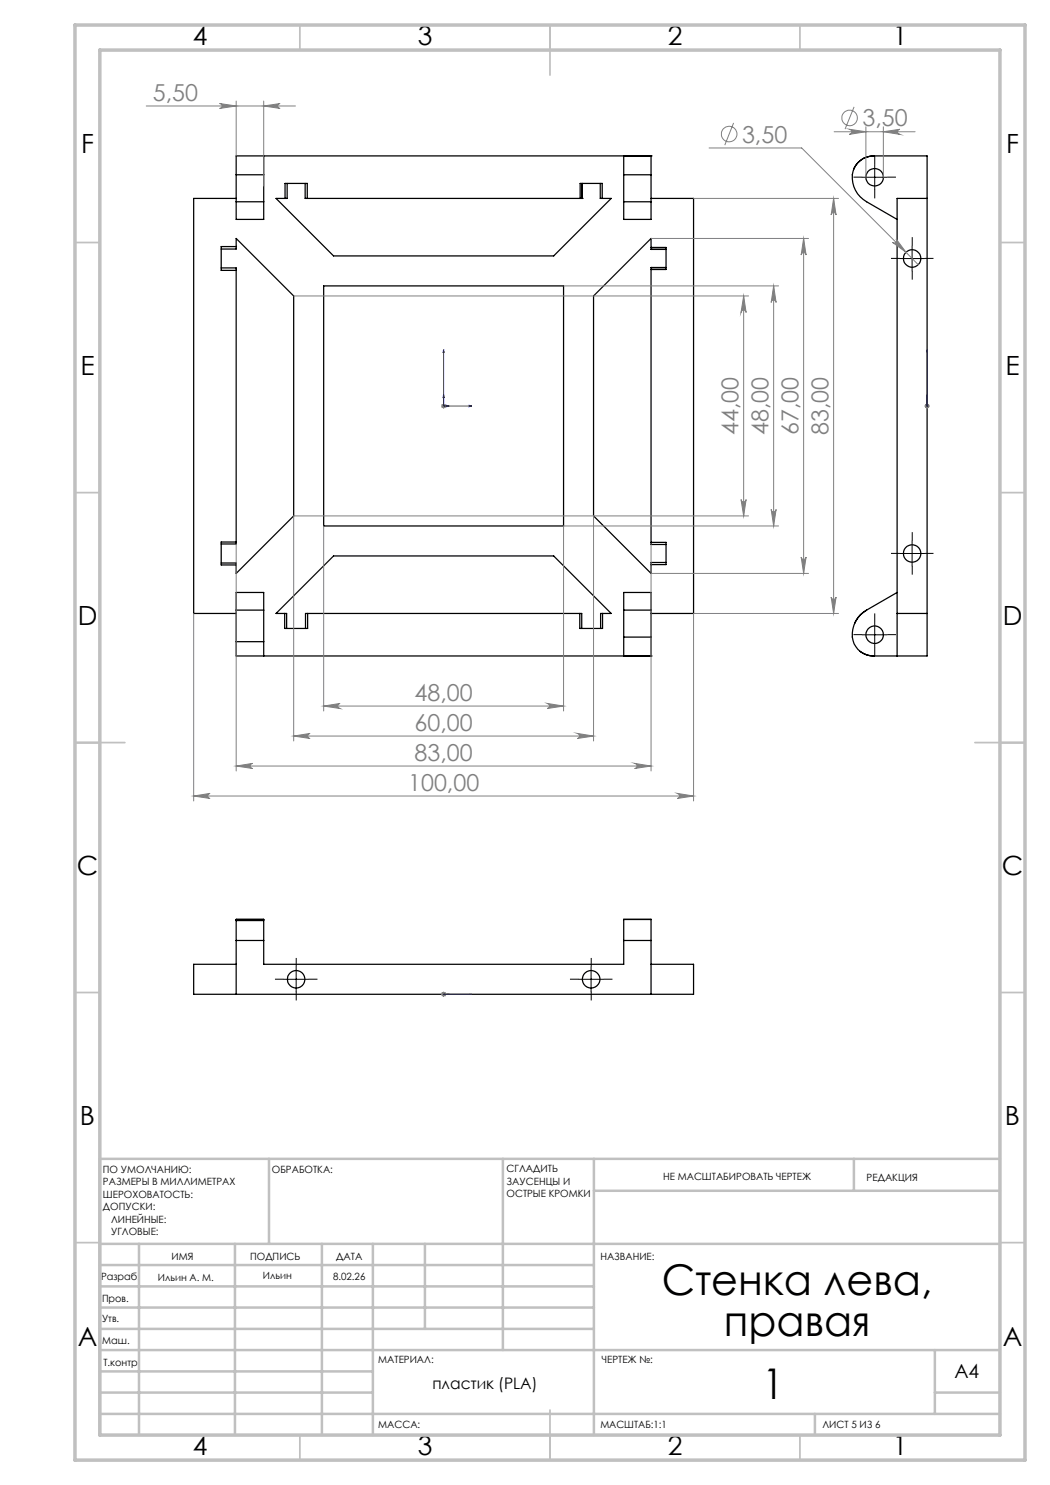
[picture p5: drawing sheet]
<svg xmlns="http://www.w3.org/2000/svg" width="210mm" height="297mm" viewBox="0 0 210 297" stroke-linecap="round" stroke-linejoin="round" font-family="sans-serif">
<g fill="none" stroke="#000" stroke-width=".25">
<path d="M47.2 35v5.4M47.2 35h5.5M47.2 39.7h-8.5v83h8.5M52.7 35v5.4M52.7 31.2v3.8M57 39.7h-1.8l11.5 11.5h44l11.5-11.5h-1.8M57 39.7v-3h4.5v3M57.4 36.7v3h-.4M61 36.7v3h.5M61.5 39.7h54.5M116 39.7h.4M116 39.7v-3h4.4v3"/>
<path d="M116.4 39.7h.1M116.4 36.7v3M120.1 36.7v3h.3M124.7 35v5.4M124.7 31.2v3.8M124.7 31.2h.1M124.7 35h5.5M130.2 35v5.4M130.2 31.2v3.8M130.2 31.2h-83v3.8M130.2 31.2h.1M130.2 39.7h8.5v83h-8.5"/>
<path d="M174.7 31.2a4.4 4.4 0 0 0-3.9 6.2 5.5 5.5 0 0 0 2.5 3l6.1 3.5M174.7 31.2h.1M174.7 31.2a4.3 4.3 0 0 0-4 2.7M174.7 31.2h10.7v100h-10.7M185.4 39.7h-6v91.5M44.2 53.6h3v.5M47.2 49.3v.5h-3M47.2 40.4h5.5M47.2 40.4v3.5h5.5v-3.5M47.2 49.3v-1.6l11.5 11.5v44l-11.5 11.5v-1.7M47.2 54.1v54.3M47.2 49.3h-3v4.8h3"/>
<path d="M64.7 57.2h48v48h-48zM124.7 40.4h5.5M124.7 40.4v3.5h5.5v-3.5M130.2 49.5v.4M130.2 53.5v.4M130.2 49.9h.1M130.2 53.5h.1M130.2 49.9h3M130.2 53.5h3M130.2 49.5v-1.8l-11.5 11.5v44l11.5 11.5v-1.8M130.2 53.9v54.6M130.2 49.5h3v4.4h-3"/>
<path d="M44.2 112.6h3v.4M47.2 108.4v.4h-3M47.2 108.4h-3v4.6h3M130.2 108.5v.4h3M130.2 108.5h3v4.4h-3M133.2 112.5h-3v.4M179.4 118.5l-6.1 3.5M47.2 122v6.3M47.2 128.3v2.9h83M47.2 122h5.5M47.2 128.3h5.5M47.2 122v-3.5h5.5v3.5"/>
<path d="M52.7 122v6.3M52.7 128.3v2.9M56.9 122.7h.4v3M56.9 122.7h-1.7l11.5-11.5h44l11.5 11.5h-1.7M56.9 122.7v3h4.6v-3M61.5 122.7h-.4v3M61.5 122.7h54.5M116 122.7h.3v3M116 122.7v3h4.5v-3M120.5 122.7h-.4v3M124.7 122v5.4M124.7 127.4v3.8"/>
<path d="M124.7 131.2h.1M124.7 122h5.5M124.7 127.4h5.5M124.7 122v-3.5h5.5v3.5M130.2 122v5.4M130.2 127.4v3.8M130.2 131.2h.1M172 130.3l.2 .1a4.5 4.5 0 0 0 2.5 .8M173.3 122a5.4 5.4 0 0 0-2.1 7.3 4.2 4.2 0 0 0 3.5 1.9M173.3 122a5.2 5.2 0 0 0-2.3 2.6M174.7 131.2h.1M179.4 122.7h6"/>
<path d="M47.2 184.1v4M47.2 183.9v.2M47.2 183.9h5.5M47.2 188.1v10.8M47.2 192.9h-8.5v6h100v-6h-8.5M47.2 188.1h5.5M47.2 184.1h5.5M52.7 184.1v4M52.7 183.9v.2M52.7 188.1v4.8h72v-4.8M124.7 183.9v4.2M124.7 183.9h5.5"/>
<path d="M124.7 188.1h5.5M130.2 183.9v4.2M130.2 188.1v10.8"/>
<circle cx="174.9" cy="35.5" r="1.75"/>
<circle cx="182.4" cy="51.7" r="1.75"/>
<circle cx="182.4" cy="110.7" r="1.75"/>
<circle cx="174.9" cy="126.9" r="1.75"/>
<circle cx="59.2" cy="195.9" r="1.75"/>
<circle cx="118.2" cy="195.9" r="1.76"/>
</g>
<g fill="none" stroke="#808080" stroke-width=".2">
<path d="M29.2 21.2h29.9M43.9 20.7l3.3 .5-3.3 .5a.49 .49 0 0 0 .5-.5 .49 .49 0 0 0-.5-.5zM47.2 20.2v11M52.7 21.2l3.3-.5a.49 .49 0 0 0-.4 .5 .49 .49 0 0 0 .4 .5zM52.7 20.2v17M138.7 39.7h29M141.8 29.6h18.5l23.4 23.3M146.7 24.6l-1.7 4.4M166.7 39.7l.5 3.3a.49 .49 0 0 0-.5-.5 .49 .49 0 0 0-.5 .5zM166.7 39.7v83M166.8 26.3h16.2M169.9 25.9l3.3 .4-3.3 .6a.51 .51 0 0 0 .5-.5 .51 .51 0 0 0-.5-.5z"/>
<path d="M170.8 21.4l-1.8 4.4M173.2 25.4v10.1M176.7 25.4v10.1M176.7 26.3l3.3-.4a.51 .51 0 0 0-.5 .5 .51 .51 0 0 0 .5 .5zM58.7 59.2h91M112.7 57.2h43M130.2 47.7h31.5M148.7 59.2l.5 3.3a.51 .51 0 0 0-.5-.5 .51 .51 0 0 0-.5 .5zM148.7 59.2v44M154.7 57.2v48M154.7 57.2l.5 3.3a.49 .49 0 0 0-.5-.5 .49 .49 0 0 0-.5 .5zM160.7 47.7v67"/>
<path d="M160.7 47.7l.5 3.3a.49 .49 0 0 0-.5-.5 .49 .49 0 0 0-.5 .5zM179.2 47.8l2 2.6-2.7-1.9a.5 .5 0 0 0 .7 0 .5 .5 0 0 0 0-.7zM88.2 81.2h1M88.4 80.9l.7 .7M88.7 80.7v1M89.1 80.9l-.7 .7M148.2 99.9a.51 .51 0 0 0 .5 .5 .51 .51 0 0 0 .5-.5l-.5 3.3zM184.9 81.2h1M185.1 80.9l.7 .7M185.4 80.7v1M185.8 80.9l-.7 .7M47.2 108.8v45.4"/>
<path d="M64.7 105.2v37M118.7 103.2v45M130.2 108.9v45.3M130.2 114.7h31.5M149.7 103.2h-91v45M154.2 101.9a.49 .49 0 0 0 .5 .5 .49 .49 0 0 0 .5-.5l-.5 3.3zM155.7 105.2h-43v37M160.2 111.4a.49 .49 0 0 0 .5 .5 .49 .49 0 0 0 .5-.5l-.5 3.3zM166.2 119.4a.49 .49 0 0 0 .5 .5 .49 .49 0 0 0 .5-.5l-.5 3.3zM38.7 122.7v37.5M167.7 122.7h-29v37.5M38.7 159.2l3.3-.5a.51 .51 0 0 0-.5 .5 .51 .51 0 0 0 .5 .5z"/>
<path d="M38.7 159.2h100M47.2 153.2l3.3-.5a.51 .51 0 0 0-.4 .5 .51 .51 0 0 0 .4 .5zM47.2 153.2h83M58.7 147.2l3.3-.5a.51 .51 0 0 0-.4 .5 .51 .51 0 0 0 .4 .5zM58.7 147.2h60M64.7 141.2l3.3-.5a.51 .51 0 0 0-.5 .5 .51 .51 0 0 0 .5 .5zM64.7 141.2h48M109.4 140.7l3.3 .5-3.3 .5a.51 .51 0 0 0 .5-.5 .51 .51 0 0 0-.5-.5zM115.4 146.7l3.3 .5-3.3 .5a.51 .51 0 0 0 .5-.5 .51 .51 0 0 0-.5-.5zM126.9 152.7l3.3 .5-3.3 .5a.51 .51 0 0 0 .5-.5 .51 .51 0 0 0-.5-.5zM135.4 158.7l3.3 .5-3.3 .5a.51 .51 0 0 0 .5-.5 .51 .51 0 0 0-.5-.5zM88.2 198.9h1"/>
<path d="M88.4 198.5l.7 .7M88.7 198.4v1M89.1 198.5l-.7 .7"/>
<circle cx="145.8" cy="26.8" r="1.56"/>
<circle cx="169.9" cy="23.6" r="1.55"/>
</g>
<g fill="none" stroke="#00f" stroke-width=".2">
<path d="M88.7 78.9l.2 .6h-.3zM88.7 69.9l.2 .6h-.3zM88.7 69.9v11.3h5.7M185.4 69.9v.6v-.6M185.4 78.9v.6v-.6M185.4 69.9v11.3M89.3 81.1l.6 .1-.6 .1zM93.8 81.1l.6 .1-.6 .1zM185.4 81.1v.2zM185.4 81.2h.1M88.6 198.9h.3zM88.7 198.9h.1"/>
<path d="M88.7 198.9h5.7M89.9 198.9h-.6h.6M94.4 198.9h-.6h.6"/>
</g>
<g fill="none" stroke="#000" stroke-width=".2" stroke-dasharray="15.2 1.3 1.3 1.3" stroke-linecap="butt">
<path d="M172.4 35.4h-1.7M174.9 32.9v-1.7M174.9 37.9v1.8M177.4 35.4h1.8M179.9 51.7h-1.7M182.4 49.2v-1.8M182.4 54.2v1.7M184.9 51.7h1.8M179.9 110.7h-1.7M182.4 108.2v-1.8M182.4 113.2v1.7M184.9 110.7h1.8"/>
<path d="M172.4 126.9h-1.7M174.9 124.4v-1.7M174.9 129.4v1.8M177.4 126.9h1.8M56.7 195.8h-1.7M59.2 193.3v-1.7M59.2 198.3v1.8M61.7 195.8h1.8M115.7 195.8h-1.7M118.2 193.3v-1.7M118.2 198.3v1.8M120.7 195.8h1.8"/>
</g>
<g fill="none" stroke="#c0c0c0" stroke-width=".35">
<path d="M60 5v5M110 5v10M160 5v5M15 48.5h5M200 48.5h5M15 98.5h5M200 98.5h5M15 148.5h10M195 148.5h10M15 198.5h5M200 198.5h5M15 248.5h5"/>
<path d="M200 248.5h5M60 287v5M110 282v10M160 287v5"/>
</g>
<g fill="none" stroke="#c0c0c0" stroke-width=".5">
<path d="M53.8 231.8v17M100.6 231.8v38.2M118.8 231.8v55.2M118.8 238.2h81.2M170.8 231.8v6.4M200 231.8h-180v55.2M20 248.8h180M20 257.3h98.8M20 253h98.8M27.8 248.8v38.2M47 248.8v38.2M64.4 248.8v38.2"/>
<path d="M74.6 248.8v38.2M85 248.8v17M20 265.8h98.8M20 261.5h98.8M20 278.5h54.6M20 274.3h54.6M20 270h180M187 278.5h13M187 270v12.8M20 282.8h180M163 282.8v4.2"/>
</g>
<path d="M15 5h190v287h-190zM20 10h180v277h-180z" fill="none" stroke="#c0c0c0" stroke-width=".7"/>
<path d="M172.4 35.5h5M174.9 32.9v5.1M179.9 51.7h5M182.4 49.2v5M179.9 110.7h5M182.4 108.2v5M172.4 127h5M174.9 124.5v4.9M56.7 195.9h5M59.2 193.4v5M115.7 195.9h5M118.2 193.4v5" fill="none" stroke="#000" stroke-width=".2"/>
<g fill="#00f">
<path d="M93.8 81.1l.6 .1-.6 .1zM88.7 69.9l.2 .6h-.3z"/>
<path d="M89.3 81.1l.6 .1-.6 .1zM88.7 78.9l.2 .6h-.3zM93.8 198.9h.6zM88.6 198.9h.3zM89.3 198.9h.6zM88.6 198.9h.3zM185.4 81.1v.2zM185.4 69.9v.6zM185.4 81.1v.2zM185.4 78.9v.6z"/>
</g>
<g fill="#808080">
<path d="M38.7 159.2l3.3-.5a.51 .51 0 0 0-.5 .5 .51 .51 0 0 0 .5 .5zM135.4 158.7l3.3 .5-3.3 .5a.51 .51 0 0 0 .5-.5 .51 .51 0 0 0-.5-.5zM47.2 153.2l3.3-.5a.51 .51 0 0 0-.4 .5 .51 .51 0 0 0 .4 .5zM126.9 152.7l3.3 .5-3.3 .5a.51 .51 0 0 0 .5-.5 .51 .51 0 0 0-.5-.5zM64.7 141.2l3.3-.5a.51 .51 0 0 0-.5 .5 .51 .51 0 0 0 .5 .5zM109.4 140.7l3.3 .5-3.3 .5a.51 .51 0 0 0 .5-.5 .51 .51 0 0 0-.5-.5zM58.7 147.2l3.3-.5a.51 .51 0 0 0-.4 .5 .51 .51 0 0 0 .4 .5zM115.4 146.7l3.3 .5-3.3 .5a.51 .51 0 0 0 .5-.5 .51 .51 0 0 0-.5-.5zM43.9 20.7l3.3 .5-3.3 .5a.49 .49 0 0 0 .5-.5 .49 .49 0 0 0-.5-.5zM52.7 21.2l3.3-.5a.49 .49 0 0 0-.4 .5 .49 .49 0 0 0 .4 .5zM169.9 25.9l3.3 .4-3.3 .6a.51 .51 0 0 0 .5-.5 .51 .51 0 0 0-.5-.5zM176.7 26.3l3.3-.4a.51 .51 0 0 0-.5 .5 .51 .51 0 0 0 .5 .5zM179.2 47.8a.5 .5 0 0 1 0 .7 .5 .5 0 0 1-.7 0l2.7 1.9z"/>
<path d="M160.2 111.4a.49 .49 0 0 0 .5 .5 .49 .49 0 0 0 .5-.5l-.5 3.3zM160.7 47.7l.5 3.3a.49 .49 0 0 0-.5-.5 .49 .49 0 0 0-.5 .5zM154.2 101.9a.49 .49 0 0 0 .5 .5 .49 .49 0 0 0 .5-.5l-.5 3.3zM154.7 57.2l.5 3.3a.49 .49 0 0 0-.5-.5 .49 .49 0 0 0-.5 .5z"/>
<path d="M148.7 59.2l.5 3.3a.51 .51 0 0 0-.5-.5 .51 .51 0 0 0-.5 .5zM148.2 99.9a.51 .51 0 0 0 .5 .5 .51 .51 0 0 0 .5-.5l-.5 3.3zM166.7 39.7l.5 3.3a.49 .49 0 0 0-.5-.5 .49 .49 0 0 0-.5 .5zM166.2 119.4a.49 .49 0 0 0 .5 .5 .49 .49 0 0 0 .5-.5l-.5 3.3z"/>
</g>
<g font-size="8.5">
<text x="132.4" y="259">Стенка лева,</text>
<text x="144.8" y="267.2">правая</text>
<text x="152.5" y="279.7">1</text>
</g>
<g font-size="5.3">
<text x="38.5" y="8.9">4</text>
<text x="83.5" y="8.9">3</text>
<text x="133.6" y="8.9">2</text>
<text x="178.6" y="8.9">1</text>
<text x="16.2" y="30.7">F</text>
<text x="201.2" y="30.7">F</text>
<text x="16.1" y="74.9">E</text>
<text x="201.1" y="74.9">E</text>
<text x="15.5" y="124.9">D</text>
<text x="200.5" y="124.9">D</text>
<text x="15.4" y="174.9">C</text>
<text x="200.4" y="174.9">C</text>
<text x="16" y="224.9">B</text>
<text x="201" y="224.9">B</text>
<text x="15.5" y="269.2">A</text>
<text x="200.5" y="269.2">A</text>
<text x="38.5" y="290.9">4</text>
<text x="83.5" y="290.9">3</text>
<text x="133.6" y="290.9">2</text>
<text x="178.6" y="290.9">1</text>
</g>
<g font-size="4.7" fill="#808080">
<text x="30.5" y="20.2">5,50</text>
<text x="148.4" y="28.5">3,50</text>
<text x="172.5" y="25.3">3,50</text>
<text x="147.7" y="87" transform="rotate(-90 147.7 87)">44,00</text>
<text x="153.7" y="87" transform="rotate(-90 153.7 87)">48,00</text>
<text x="159.7" y="87" transform="rotate(-90 159.7 87)">67,00</text>
<text x="165.7" y="87" transform="rotate(-90 165.7 87)">83,00</text>
<text x="82.9" y="140.2">48,00</text>
<text x="82.9" y="146.2">60,00</text>
<text x="82.9" y="152.2">83,00</text>
<text x="81.6" y="158.2">100,00</text>
</g>
<text font-size="3.9" x="190.9" y="275.5">A4</text>
<text font-size="3.2" x="86.5" y="277.9">пластик (PLA)</text>
<g font-size="2">
<text x="20.6" y="234.6">ПО УМОЛЧАНИЮ:</text>
<text x="20.6" y="237.1">РАЗМЕРЫ В МИЛЛИМЕТРАХ</text>
<text x="20.6" y="239.6">ШЕРОХОВАТОСТЬ:</text>
<text x="54.4" y="234.6">ОБРАБОТКА:</text>
<text x="101.3" y="234.5">СГЛАДИТЬ</text>
<text x="101.3" y="237">ЗАУСЕНЦЫ И</text>
<text x="101.3" y="239.5">ОСТРЫЕ КРОМКИ</text>
<text x="132.6" y="236">НЕ МАСШТАБИРОВАТЬ ЧЕРТЕЖ</text>
<text x="173.3" y="236.2">РЕДАКЦИЯ</text>
<text x="20.6" y="242.1">ДОПУСКИ:</text>
<text x="22.2" y="244.6">ЛИНЕЙНЫЕ:</text>
<text x="22.2" y="247.1">УГЛОВЫЕ:</text>
<text x="34.3" y="252">ИМЯ</text>
<text x="50" y="251.9">ПОДПИСЬ</text>
<text x="67.2" y="251.9">ДАТА</text>
<text x="120.1" y="251.9">НАЗВАНИЕ:</text>
<text x="20.2" y="256.1">Разраб.</text>
<text x="31.6" y="256.1">Ильин А. М.</text>
<text x="52.6" y="255.8">Ильин</text>
<text x="66.6" y="255.9">8.02.26</text>
<text x="20.4" y="260.3">Пров.</text>
<text x="20.4" y="264.4">Утв.</text>
<text x="20.5" y="268.8">Маш.</text>
<text x="20.7" y="273.1">Т.контр</text>
<text x="75.6" y="272.5">МАТЕРИАЛ:</text>
<text x="120.4" y="272.5">ЧЕРТЕЖ №:</text>
<text x="75.6" y="285.5">МАССА:</text>
<text x="120.1" y="285.6">МАСШТАБ:1:1</text>
<text x="164.5" y="285.6">ЛИСТ 5 ИЗ 6</text>
</g>
</svg>
